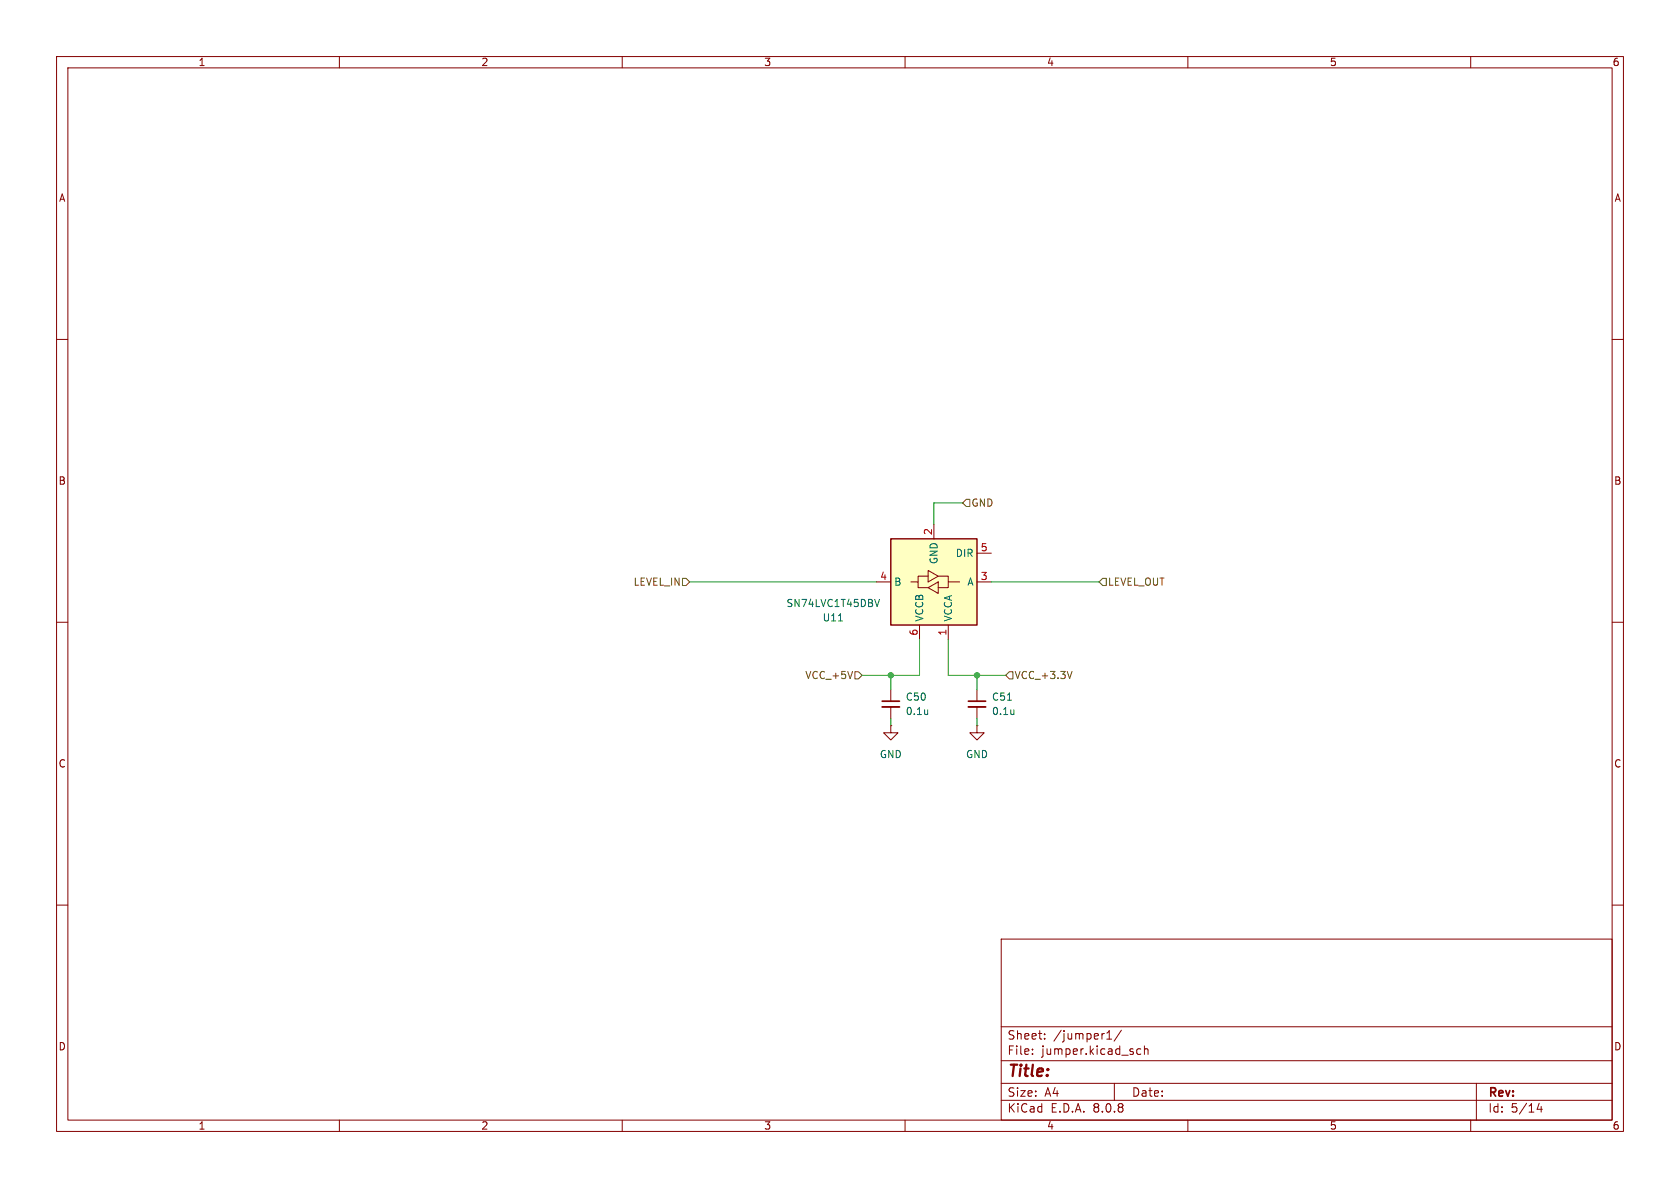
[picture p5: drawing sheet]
<svg xmlns="http://www.w3.org/2000/svg" width="297mm" height="210mm" viewBox="0 0 297 210" stroke-linecap="round" stroke-linejoin="round" font-family="sans-serif">
<g fill="none" stroke="#840000" stroke-width=".18">
<path d="M10 10h277v190h-277zM12 12h273v186h-273zM60 10v2M110 10v2M160 10v2M210 10v2M260 10v2M10 60h2M285 60h2M10 110h2M285 110h2M172.7 121.9v2.1"/>
<path d="M172.7 125v2M10 160h2M177 166h108v32h-108zM285 160h2M60 198v2M110 198v2M160 198v2M177 194.5h108M177 191.5h108M177 187.5h108M177 181.5h108M182.5 186.3v.1"/>
<path d="M182.5 185.5v.1M184.7 183.6v.1M184.7 182.8v.1M195.7 183.7h.8M195.7 182.6l.4-.4v1.5M197 191.5v3M198.2 182.1l-1.2 2M201.7 185.5l-.5-.1-.2 .3v.4l.1 .2h.6M202.3 185.5l.2-.1 .4 .1 .1 .9M202.3 184.9v1.5M210 198v2M260 198v2"/>
<path d="M261 191.5v6.5M272.1 195l-.4 1.1h1M272.5 195.6v1"/>
</g>
<path d="M171.2 125h3" fill="none" stroke="#840000" stroke-width=".33"/>
<path d="M171.2 124h3" fill="none" stroke="#840000" stroke-width=".3"/>
<path d="M178.1 123.8h.7M179.2 125.5v.8M179.2 126.2v.1" fill="none" stroke="#006464" stroke-width=".18"/>
<path d="M157.5 95.3h15.2v15.2h-15.2z" fill="#ffffc2"/>
<path d="M157.5 95.3h15.2v15.2h-15.2z" fill="none" stroke="#840000" stroke-width=".25"/>
<g fill="none" stroke="#840000" stroke-width=".18">
<path d="M165.1 92.7v2.6M172.7 97.8h2.6M154.9 102.9h2.6M161 102.9h1.3v1h1.8M162.6 110.5v2.5M164.1 101.9h-1.8v1M164.1 103.9l1.8-1v2zM164.1 100.8l1.8 1.1-1.8 1zM165.9 101.9h1.7v1h2.1M167.6 102.9v1h-1.7M167.6 110.5v2.5M172.7 102.9h2.6"/>
<path d="M157.5 128.3v1.2h1.2l-1.2 1.3-1.3-1.3h1.3M157.5 128.3h.1M157.5 121.9v2.1M157.5 125v2M172.7 128.3v1.2h1.3l-1.3 1.3-1.3-1.3h1.3M172.7 128.3h.1"/>
</g>
<path d="M148.2 109.8h.8M154.6 106l.5 1.2 .4-1.2M164 125.5v.8M164 126.2l-.1 .1" fill="none" stroke="#006464" stroke-width=".18"/>
<path d="M156 125h3" fill="none" stroke="#840000" stroke-width=".33"/>
<path d="M156 124h3" fill="none" stroke="#840000" stroke-width=".3"/>
<path d="M170.8 88.3h.6v1.2h-.6l-.6-.6zM120.6 102.2h.7l.6 .7-.6 .6h-.7zM151.1 118.7h.7l.6 .7-.6 .6h-.7zM178.4 118.7h.7v1.3h-.7l-.6-.6zM189.5 118.7l-.4 1.3M194.9 102.2h.7v1.3h-.7l-.6-.6z" fill="none" stroke="#725600" stroke-width=".18"/>
<path d="M170.2 88.9h-5.1v3.8M121.9 102.9h33M157.5 119.4v2.5M162.6 113v6.4h-10.2M167.6 113v6.4h10.2M172.7 119.4v2.5M175.3 102.9h19M157.5 127v1.3M172.7 127v1.3" fill="none" stroke="#009600" stroke-width=".18"/>
<g fill="#009600" stroke="#009600" stroke-width=".18">
<circle cx="172.7" cy="119.4" r=".46"/>
<circle cx="157.5" cy="119.4" r=".46"/>
</g>
<text font-size="2.8" fill="#840000" x="178" y="190.9">Title:</text>
<g font-size="2.1" fill="#840000">
<text x="178" y="184">Sheet:</text>
<text x="186.2" y="184">/jumper1/</text>
<text x="178" y="186.7">File:</text>
<text x="184.1" y="186.7">jumper.kicad_sch</text>
<text x="178" y="196.9">KiCad</text>
<text x="178" y="194.1">Size:</text>
<text x="184.7" y="194.1">A4</text>
<text x="185.7" y="196.9">E.D.A.</text>
<text x="193.3" y="196.9">8.0.8</text>
<text x="200" y="194.1">Date:</text>
<text x="263" y="194.3">Rev:</text>
<text x="263" y="196.9">Id:</text>
<text x="267.1" y="196.9">5/14</text>
</g>
<g font-size="1.8" fill="#840000">
<text x="35" y="11.9">1</text>
<text x="85" y="11.9">2</text>
<text x="135" y="11.9">3</text>
<text x="185" y="11.9">4</text>
<text x="235" y="11.9">5</text>
<text x="285" y="11.9">6</text>
<text x="10.3" y="35.9">A</text>
<text x="285.3" y="35.9">A</text>
<text x="10.3" y="85.9">B</text>
<text x="285.3" y="85.9">B</text>
<text x="10.3" y="135.9">C</text>
<text x="285.3" y="135.9">C</text>
<text x="10.3" y="185.9">D</text>
<text x="285.3" y="185.9">D</text>
<text x="35" y="199.9">1</text>
<text x="85" y="199.9">2</text>
<text x="135" y="199.9">3</text>
<text x="185" y="199.9">4</text>
<text x="235" y="199.9">5</text>
<text x="285" y="199.9">6</text>
</g>
<g font-size="1.8" fill="#725600">
<text x="171.6" y="89.8">GND</text>
<text x="111.9" y="103.7">LEVEL_IN</text>
<text x="195.8" y="103.7">LEVEL_OUT</text>
<text x="142.3" y="120.2">VCC_+5V</text>
<text x="179.3" y="120.2">VCC_+3.3V</text>
</g>
<g font-size="1.8" fill="#a90000">
<text x="164.8" y="94.7" transform="rotate(-90 164.8 94.7)">2</text>
<text x="173.3" y="97.5">5</text>
<text x="155.5" y="102.6">4</text>
<text x="173.3" y="102.6">3</text>
<text x="162.3" y="112.5" transform="rotate(-90 162.3 112.5)">6</text>
<text x="167.4" y="112.5" transform="rotate(-90 167.4 112.5)">1</text>
</g>
<g font-size="1.8" fill="#006464">
<text x="166" y="99.8" transform="rotate(-90 166 99.8)">GND</text>
<text x="168.9" y="98.7">DIR</text>
<text x="138.9" y="107.5">SN74LVC1T45DBV</text>
<text x="158" y="103.7">B</text>
<text x="170.9" y="103.7">A</text>
<text x="145.3" y="110.1">U11</text>
<text x="163.4" y="110" transform="rotate(-90 163.4 110)">VCCB</text>
<text x="168.5" y="110" transform="rotate(-90 168.5 110)">VCCA</text>
<text x="160" y="124.1">C50</text>
<text x="175.3" y="124.1">C51</text>
<text x="160" y="126.6">0.1u</text>
<text x="175.3" y="126.6">0.1u</text>
<text x="155.4" y="134.2">GND</text>
<text x="170.7" y="134.2">GND</text>
</g>
</svg>
